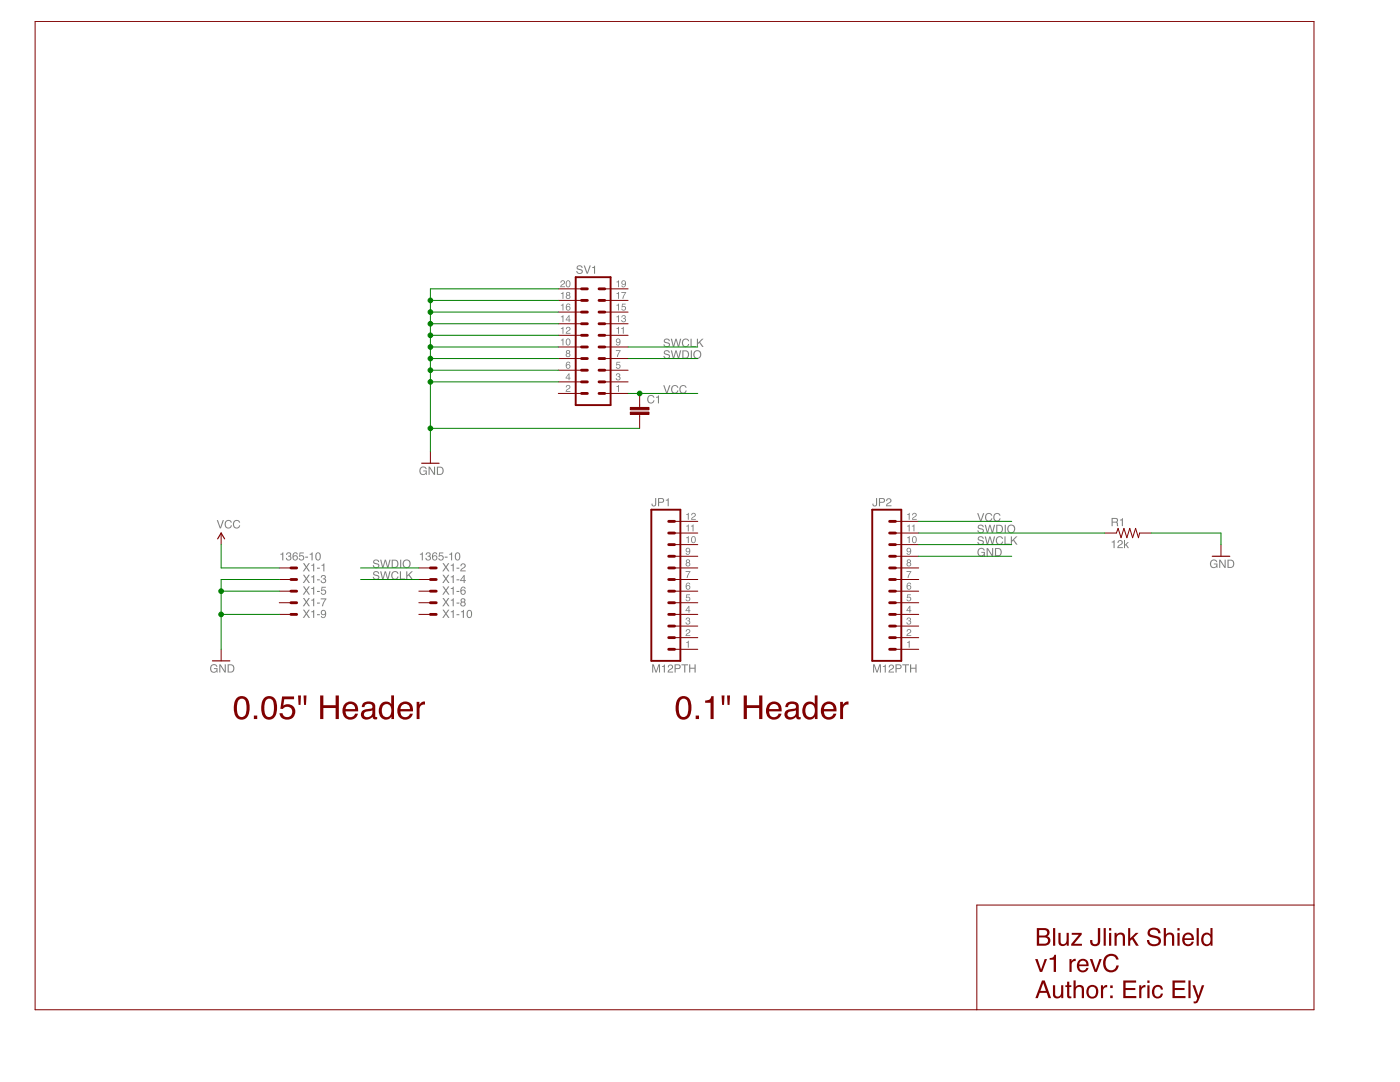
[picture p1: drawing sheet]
<?xml version="1.0" encoding="utf-8"?>
<!DOCTYPE eagle SYSTEM "eagle.dtd">
<!--
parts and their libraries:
SparkFun-Connectors: Licensing: Creative Commons ShareAlike 4.0 International - https://creativecommons.org/licenses/by-sa/4.0
-->
<eagle version="7.3.0">
<drawing>
<settings>
<setting alwaysvectorfont="no"/>
<setting verticaltext="up"/>
</settings>
<grid distance="0.1" unitdist="inch" unit="inch" style="lines" multiple="1" display="no" altdistance="0.01" altunitdist="inch" altunit="inch"/>
<schematic xreflabel="%F%N/%S.%C%R" xrefpart="/%S.%C%R">
<libraries>
<library name="SparkFun-Connectors">
<symbols>
<symbol name="M12">
<wire x1="6.35" y1="-17.78" x2="0" y2="-17.78" width="0.4064" layer="94"/>
<wire x1="3.81" y1="-10.16" x2="5.08" y2="-10.16" width="0.6096" layer="94"/>
<wire x1="3.81" y1="-12.7" x2="5.08" y2="-12.7" width="0.6096" layer="94"/>
<wire x1="3.81" y1="-15.24" x2="5.08" y2="-15.24" width="0.6096" layer="94"/>
<wire x1="0" y1="15.24" x2="0" y2="-17.78" width="0.4064" layer="94"/>
<wire x1="6.35" y1="-17.78" x2="6.35" y2="15.24" width="0.4064" layer="94"/>
<wire x1="0" y1="15.24" x2="6.35" y2="15.24" width="0.4064" layer="94"/>
<wire x1="3.81" y1="-5.08" x2="5.08" y2="-5.08" width="0.6096" layer="94"/>
<wire x1="3.81" y1="-7.62" x2="5.08" y2="-7.62" width="0.6096" layer="94"/>
<wire x1="3.81" y1="-2.54" x2="5.08" y2="-2.54" width="0.6096" layer="94"/>
<wire x1="3.81" y1="0" x2="5.08" y2="0" width="0.6096" layer="94"/>
<wire x1="3.81" y1="2.54" x2="5.08" y2="2.54" width="0.6096" layer="94"/>
<wire x1="3.81" y1="5.08" x2="5.08" y2="5.08" width="0.6096" layer="94"/>
<wire x1="3.81" y1="7.62" x2="5.08" y2="7.62" width="0.6096" layer="94"/>
<wire x1="3.81" y1="10.16" x2="5.08" y2="10.16" width="0.6096" layer="94"/>
<wire x1="3.81" y1="12.7" x2="5.08" y2="12.7" width="0.6096" layer="94"/>
<text x="0" y="-20.32" size="1.778" layer="96">&gt;VALUE</text>
<text x="0" y="16.002" size="1.778" layer="95">&gt;NAME</text>
<pin name="1" x="10.16" y="-15.24" visible="pad" length="middle" direction="pas" swaplevel="1" rot="R180"/>
<pin name="2" x="10.16" y="-12.7" visible="pad" length="middle" direction="pas" swaplevel="1" rot="R180"/>
<pin name="3" x="10.16" y="-10.16" visible="pad" length="middle" direction="pas" swaplevel="1" rot="R180"/>
<pin name="4" x="10.16" y="-7.62" visible="pad" length="middle" direction="pas" swaplevel="1" rot="R180"/>
<pin name="5" x="10.16" y="-5.08" visible="pad" length="middle" direction="pas" swaplevel="1" rot="R180"/>
<pin name="6" x="10.16" y="-2.54" visible="pad" length="middle" direction="pas" swaplevel="1" rot="R180"/>
<pin name="7" x="10.16" y="0" visible="pad" length="middle" direction="pas" swaplevel="1" rot="R180"/>
<pin name="8" x="10.16" y="2.54" visible="pad" length="middle" direction="pas" swaplevel="1" rot="R180"/>
<pin name="9" x="10.16" y="5.08" visible="pad" length="middle" direction="pas" swaplevel="1" rot="R180"/>
<pin name="10" x="10.16" y="7.62" visible="pad" length="middle" direction="pas" swaplevel="1" rot="R180"/>
<pin name="11" x="10.16" y="10.16" visible="pad" length="middle" direction="pas" swaplevel="1" rot="R180"/>
<pin name="12" x="10.16" y="12.7" visible="pad" length="middle" direction="pas" swaplevel="1" rot="R180"/>
</symbol>
</symbols>
<devicesets>
<deviceset name="M12" prefix="JP">
<gates>
<gate name="G$1" symbol="M12" x="0" y="0"/>
</gates>
<devices>
<device name="PTH" package="1X12">
<connects>
<connect gate="G$1" pin="1" pad="1"/>
<connect gate="G$1" pin="10" pad="10"/>
<connect gate="G$1" pin="11" pad="11"/>
<connect gate="G$1" pin="12" pad="12"/>
<connect gate="G$1" pin="2" pad="2"/>
<connect gate="G$1" pin="3" pad="3"/>
<connect gate="G$1" pin="4" pad="4"/>
<connect gate="G$1" pin="5" pad="5"/>
<connect gate="G$1" pin="6" pad="6"/>
<connect gate="G$1" pin="7" pad="7"/>
<connect gate="G$1" pin="8" pad="8"/>
<connect gate="G$1" pin="9" pad="9"/>
</connects>
<technologies>
<technology name=""/>
</technologies>
</device>
<device name="LOCK" package="1X12_LOCK">
<connects>
<connect gate="G$1" pin="1" pad="1"/>
<connect gate="G$1" pin="10" pad="10"/>
<connect gate="G$1" pin="11" pad="11"/>
<connect gate="G$1" pin="12" pad="12"/>
<connect gate="G$1" pin="2" pad="2"/>
<connect gate="G$1" pin="3" pad="3"/>
<connect gate="G$1" pin="4" pad="4"/>
<connect gate="G$1" pin="5" pad="5"/>
<connect gate="G$1" pin="6" pad="6"/>
<connect gate="G$1" pin="7" pad="7"/>
<connect gate="G$1" pin="8" pad="8"/>
<connect gate="G$1" pin="9" pad="9"/>
</connects>
<technologies>
<technology name=""/>
</technologies>
</device>
<device name="LOCK_LONGPADS" package="1X12_LOCK_LONGPADS">
<connects>
<connect gate="G$1" pin="1" pad="1"/>
<connect gate="G$1" pin="10" pad="10"/>
<connect gate="G$1" pin="11" pad="11"/>
<connect gate="G$1" pin="12" pad="12"/>
<connect gate="G$1" pin="2" pad="2"/>
<connect gate="G$1" pin="3" pad="3"/>
<connect gate="G$1" pin="4" pad="4"/>
<connect gate="G$1" pin="5" pad="5"/>
<connect gate="G$1" pin="6" pad="6"/>
<connect gate="G$1" pin="7" pad="7"/>
<connect gate="G$1" pin="8" pad="8"/>
<connect gate="G$1" pin="9" pad="9"/>
</connects>
<technologies>
<technology name=""/>
</technologies>
</device>
<device name="MACHINE-PIN_LOCK" package="1X12_MACHINE-PIN-HEADER_LOCK.004">
<connects>
<connect gate="G$1" pin="1" pad="1"/>
<connect gate="G$1" pin="10" pad="10"/>
<connect gate="G$1" pin="11" pad="11"/>
<connect gate="G$1" pin="12" pad="12"/>
<connect gate="G$1" pin="2" pad="2"/>
<connect gate="G$1" pin="3" pad="3"/>
<connect gate="G$1" pin="4" pad="4"/>
<connect gate="G$1" pin="5" pad="5"/>
<connect gate="G$1" pin="6" pad="6"/>
<connect gate="G$1" pin="7" pad="7"/>
<connect gate="G$1" pin="8" pad="8"/>
<connect gate="G$1" pin="9" pad="9"/>
</connects>
<technologies>
<technology name=""/>
</technologies>
</device>
<device name="LONGPADS" package="1X12_LONGPADS">
<connects>
<connect gate="G$1" pin="1" pad="1"/>
<connect gate="G$1" pin="10" pad="10"/>
<connect gate="G$1" pin="11" pad="11"/>
<connect gate="G$1" pin="12" pad="12"/>
<connect gate="G$1" pin="2" pad="2"/>
<connect gate="G$1" pin="3" pad="3"/>
<connect gate="G$1" pin="4" pad="4"/>
<connect gate="G$1" pin="5" pad="5"/>
<connect gate="G$1" pin="6" pad="6"/>
<connect gate="G$1" pin="7" pad="7"/>
<connect gate="G$1" pin="8" pad="8"/>
<connect gate="G$1" pin="9" pad="9"/>
</connects>
<technologies>
<technology name=""/>
</technologies>
</device>
<device name="POGOPIN_HOLES_ONLY" package="1X12_HOLES_ONLY">
<connects>
<connect gate="G$1" pin="1" pad="1"/>
<connect gate="G$1" pin="10" pad="10"/>
<connect gate="G$1" pin="11" pad="11"/>
<connect gate="G$1" pin="12" pad="12"/>
<connect gate="G$1" pin="2" pad="2"/>
<connect gate="G$1" pin="3" pad="3"/>
<connect gate="G$1" pin="4" pad="4"/>
<connect gate="G$1" pin="5" pad="5"/>
<connect gate="G$1" pin="6" pad="6"/>
<connect gate="G$1" pin="7" pad="7"/>
<connect gate="G$1" pin="8" pad="8"/>
<connect gate="G$1" pin="9" pad="9"/>
</connects>
<technologies>
<technology name=""/>
</technologies>
</device>
<device name="1X12_NO_SILK_KIT" package="1X12_NO_SILK_KIT">
<connects>
<connect gate="G$1" pin="1" pad="1"/>
<connect gate="G$1" pin="10" pad="10"/>
<connect gate="G$1" pin="11" pad="11"/>
<connect gate="G$1" pin="12" pad="12"/>
<connect gate="G$1" pin="2" pad="2"/>
<connect gate="G$1" pin="3" pad="3"/>
<connect gate="G$1" pin="4" pad="4"/>
<connect gate="G$1" pin="5" pad="5"/>
<connect gate="G$1" pin="6" pad="6"/>
<connect gate="G$1" pin="7" pad="7"/>
<connect gate="G$1" pin="8" pad="8"/>
<connect gate="G$1" pin="9" pad="9"/>
</connects>
<technologies>
<technology name=""/>
</technologies>
</device>
</devices>
</deviceset>
</devicesets>
</library>
<library name="con-leotronics">
<symbols>
<symbol name="MVAL">
<wire x1="0" y1="0" x2="1.27" y2="0" width="0.6096" layer="94"/>
<text x="2.54" y="-0.762" size="1.778" layer="95">&gt;NAME</text>
<text x="-2.54" y="1.651" size="1.778" layer="96">&gt;VALUE</text>
<pin name="S" x="-2.54" y="0" visible="off" length="short" direction="pas"/>
</symbol>
<symbol name="M">
<wire x1="0" y1="0" x2="1.27" y2="0" width="0.6096" layer="94"/>
<text x="2.54" y="-0.762" size="1.778" layer="95">&gt;NAME</text>
<pin name="S" x="-2.54" y="0" visible="off" length="short" direction="pas"/>
</symbol>
</symbols>
<devicesets>
<deviceset name="1365-10" prefix="X">
<gates>
<gate name="-1" symbol="MVAL" x="0" y="0" addlevel="always" swaplevel="1"/>
<gate name="-2" symbol="MVAL" x="30.48" y="0" addlevel="always" swaplevel="1"/>
<gate name="-3" symbol="M" x="0" y="-2.54" addlevel="always" swaplevel="1"/>
<gate name="-4" symbol="M" x="30.48" y="-2.54" addlevel="always" swaplevel="1"/>
<gate name="-5" symbol="M" x="0" y="-5.08" addlevel="always" swaplevel="1"/>
<gate name="-6" symbol="M" x="30.48" y="-5.08" addlevel="always" swaplevel="1"/>
<gate name="-7" symbol="M" x="0" y="-7.62" addlevel="always" swaplevel="1"/>
<gate name="-8" symbol="M" x="30.48" y="-7.62" addlevel="always" swaplevel="1"/>
<gate name="-9" symbol="M" x="0" y="-10.16" addlevel="always" swaplevel="1"/>
<gate name="-10" symbol="M" x="30.48" y="-10.16" addlevel="always" swaplevel="1"/>
</gates>
<devices>
<device name="" package="1365-10">
<connects>
<connect gate="-1" pin="S" pad="1"/>
<connect gate="-10" pin="S" pad="10"/>
<connect gate="-2" pin="S" pad="2"/>
<connect gate="-3" pin="S" pad="3"/>
<connect gate="-4" pin="S" pad="4"/>
<connect gate="-5" pin="S" pad="5"/>
<connect gate="-6" pin="S" pad="6"/>
<connect gate="-7" pin="S" pad="7"/>
<connect gate="-8" pin="S" pad="8"/>
<connect gate="-9" pin="S" pad="9"/>
</connects>
<technologies>
<technology name="">
<attribute name="MF" value="" constant="no"/>
<attribute name="MPN" value="" constant="no"/>
<attribute name="OC_FARNELL" value="unknown" constant="no"/>
<attribute name="OC_NEWARK" value="unknown" constant="no"/>
</technology>
</technologies>
</device>
</devices>
</deviceset>
</devicesets>
</library>
<library name="SparkFun-Aesthetics">
<symbols>
<symbol name="DGND">
<wire x1="-1.905" y1="0" x2="1.905" y2="0" width="0.254" layer="94"/>
<text x="-2.54" y="-2.54" size="1.778" layer="96">&gt;VALUE</text>
<pin name="GND" x="0" y="2.54" visible="off" length="short" direction="sup" rot="R270"/>
</symbol>
<symbol name="VCC">
<wire x1="0.762" y1="1.27" x2="0" y2="2.54" width="0.254" layer="94"/>
<wire x1="0" y1="2.54" x2="-0.762" y2="1.27" width="0.254" layer="94"/>
<text x="-1.016" y="3.556" size="1.778" layer="96">&gt;VALUE</text>
<pin name="VCC" x="0" y="0" visible="off" length="short" direction="sup" rot="R90"/>
</symbol>
</symbols>
<devicesets>
<deviceset name="GND" prefix="GND">
<gates>
<gate name="1" symbol="DGND" x="0" y="0"/>
</gates>
<devices>
<device name="">
<technologies>
<technology name=""/>
</technologies>
</device>
</devices>
</deviceset>
<deviceset name="VCC" prefix="SUPPLY">
<gates>
<gate name="G$1" symbol="VCC" x="0" y="0"/>
</gates>
<devices>
<device name="">
<technologies>
<technology name=""/>
</technologies>
</device>
</devices>
</deviceset>
</devicesets>
</library>
<library name="SparkFun-Resistors">
<symbols>
<symbol name="RESISTOR">
<wire x1="-2.54" y1="0" x2="-2.159" y2="1.016" width="0.1524" layer="94"/>
<wire x1="-2.159" y1="1.016" x2="-1.524" y2="-1.016" width="0.1524" layer="94"/>
<wire x1="-1.524" y1="-1.016" x2="-0.889" y2="1.016" width="0.1524" layer="94"/>
<wire x1="-0.889" y1="1.016" x2="-0.254" y2="-1.016" width="0.1524" layer="94"/>
<wire x1="-0.254" y1="-1.016" x2="0.381" y2="1.016" width="0.1524" layer="94"/>
<wire x1="0.381" y1="1.016" x2="1.016" y2="-1.016" width="0.1524" layer="94"/>
<wire x1="1.016" y1="-1.016" x2="1.651" y2="1.016" width="0.1524" layer="94"/>
<wire x1="1.651" y1="1.016" x2="2.286" y2="-1.016" width="0.1524" layer="94"/>
<wire x1="2.286" y1="-1.016" x2="2.54" y2="0" width="0.1524" layer="94"/>
<text x="-3.81" y="1.4986" size="1.778" layer="95">&gt;NAME</text>
<text x="-3.81" y="-3.302" size="1.778" layer="96">&gt;VALUE</text>
<pin name="2" x="5.08" y="0" visible="off" length="short" direction="pas" swaplevel="1" rot="R180"/>
<pin name="1" x="-5.08" y="0" visible="off" length="short" direction="pas" swaplevel="1"/>
</symbol>
</symbols>
<devicesets>
<deviceset name="RESISTOR" prefix="R" uservalue="yes">
<gates>
<gate name="G$1" symbol="RESISTOR" x="0" y="0"/>
</gates>
<devices>
<device name="1206" package="1206">
<connects>
<connect gate="G$1" pin="1" pad="1"/>
<connect gate="G$1" pin="2" pad="2"/>
</connects>
<technologies>
<technology name=""/>
</technologies>
</device>
<device name="AXIAL-0.3" package="AXIAL-0.3">
<connects>
<connect gate="G$1" pin="1" pad="P$1"/>
<connect gate="G$1" pin="2" pad="P$2"/>
</connects>
<technologies>
<technology name=""/>
</technologies>
</device>
<device name="2010" package="R2010">
<connects>
<connect gate="G$1" pin="1" pad="1"/>
<connect gate="G$1" pin="2" pad="2"/>
</connects>
<technologies>
<technology name=""/>
</technologies>
</device>
<device name="0805-RES" package="0805">
<connects>
<connect gate="G$1" pin="1" pad="1"/>
<connect gate="G$1" pin="2" pad="2"/>
</connects>
<technologies>
<technology name=""/>
</technologies>
</device>
<device name="0603-RES" package="0603-RES">
<connects>
<connect gate="G$1" pin="1" pad="1"/>
<connect gate="G$1" pin="2" pad="2"/>
</connects>
<technologies>
<technology name=""/>
</technologies>
</device>
<device name="0603" package="0603-RES">
<connects>
<connect gate="G$1" pin="1" pad="1"/>
<connect gate="G$1" pin="2" pad="2"/>
</connects>
<technologies>
<technology name=""/>
</technologies>
</device>
<device name="PTH-1/6W" package="1/6W-RES">
<connects>
<connect gate="G$1" pin="1" pad="1"/>
<connect gate="G$1" pin="2" pad="2"/>
</connects>
<technologies>
<technology name=""/>
</technologies>
</device>
<device name="2512" package="R2512">
<connects>
<connect gate="G$1" pin="1" pad="1"/>
<connect gate="G$1" pin="2" pad="2"/>
</connects>
<technologies>
<technology name=""/>
</technologies>
</device>
<device name="PTH-1/4W" package="AXIAL-0.4">
<connects>
<connect gate="G$1" pin="1" pad="P$1"/>
<connect gate="G$1" pin="2" pad="P$2"/>
</connects>
<technologies>
<technology name=""/>
</technologies>
</device>
<device name="PTH-1/2W" package="AXIAL-0.5">
<connects>
<connect gate="G$1" pin="1" pad="P$1"/>
<connect gate="G$1" pin="2" pad="P$2"/>
</connects>
<technologies>
<technology name=""/>
</technologies>
</device>
<device name="PTH-1W" package="AXIAL-0.6">
<connects>
<connect gate="G$1" pin="1" pad="P$1"/>
<connect gate="G$1" pin="2" pad="P$2"/>
</connects>
<technologies>
<technology name=""/>
</technologies>
</device>
<device name="PTH-2W" package="AXIAL-0.8">
<connects>
<connect gate="G$1" pin="1" pad="P$1"/>
<connect gate="G$1" pin="2" pad="P$2"/>
</connects>
<technologies>
<technology name=""/>
</technologies>
</device>
<device name="KIT" package="AXIAL-0.3-KIT">
<connects>
<connect gate="G$1" pin="1" pad="P$1"/>
<connect gate="G$1" pin="2" pad="P$2"/>
</connects>
<technologies>
<technology name=""/>
</technologies>
</device>
<device name="EZ" package="AXIAL-0.3EZ">
<connects>
<connect gate="G$1" pin="1" pad="P$1"/>
<connect gate="G$1" pin="2" pad="P$2"/>
</connects>
<technologies>
<technology name=""/>
</technologies>
</device>
<device name="PTH-1/4W-VERT-KIT" package="AXIAL-0.1EZ">
<connects>
<connect gate="G$1" pin="1" pad="P$1"/>
<connect gate="G$1" pin="2" pad="P$2"/>
</connects>
<technologies>
<technology name=""/>
</technologies>
</device>
<device name="PTH-1/4W-VERT" package="AXIAL-0.1">
<connects>
<connect gate="G$1" pin="1" pad="P$1"/>
<connect gate="G$1" pin="2" pad="P$2"/>
</connects>
<technologies>
<technology name=""/>
</technologies>
</device>
</devices>
</deviceset>
</devicesets>
</library>
<library name="Spark2">
<symbols>
<symbol name="20P">
<wire x1="3.81" y1="-15.24" x2="-3.81" y2="-15.24" width="0.4064" layer="94"/>
<wire x1="-3.81" y1="12.7" x2="-3.81" y2="-15.24" width="0.4064" layer="94"/>
<wire x1="-3.81" y1="12.7" x2="3.81" y2="12.7" width="0.4064" layer="94"/>
<wire x1="3.81" y1="-15.24" x2="3.81" y2="12.7" width="0.4064" layer="94"/>
<wire x1="1.27" y1="-2.54" x2="2.54" y2="-2.54" width="0.6096" layer="94"/>
<wire x1="1.27" y1="-5.08" x2="2.54" y2="-5.08" width="0.6096" layer="94"/>
<wire x1="1.27" y1="-7.62" x2="2.54" y2="-7.62" width="0.6096" layer="94"/>
<wire x1="1.27" y1="-10.16" x2="2.54" y2="-10.16" width="0.6096" layer="94"/>
<wire x1="1.27" y1="-12.7" x2="2.54" y2="-12.7" width="0.6096" layer="94"/>
<wire x1="-2.54" y1="-2.54" x2="-1.27" y2="-2.54" width="0.6096" layer="94"/>
<wire x1="-2.54" y1="-5.08" x2="-1.27" y2="-5.08" width="0.6096" layer="94"/>
<wire x1="-2.54" y1="-7.62" x2="-1.27" y2="-7.62" width="0.6096" layer="94"/>
<wire x1="-2.54" y1="-10.16" x2="-1.27" y2="-10.16" width="0.6096" layer="94"/>
<wire x1="-2.54" y1="-12.7" x2="-1.27" y2="-12.7" width="0.6096" layer="94"/>
<wire x1="1.27" y1="0" x2="2.54" y2="0" width="0.6096" layer="94"/>
<wire x1="1.27" y1="2.54" x2="2.54" y2="2.54" width="0.6096" layer="94"/>
<wire x1="1.27" y1="5.08" x2="2.54" y2="5.08" width="0.6096" layer="94"/>
<wire x1="1.27" y1="7.62" x2="2.54" y2="7.62" width="0.6096" layer="94"/>
<wire x1="1.27" y1="10.16" x2="2.54" y2="10.16" width="0.6096" layer="94"/>
<wire x1="-2.54" y1="0" x2="-1.27" y2="0" width="0.6096" layer="94"/>
<wire x1="-2.54" y1="2.54" x2="-1.27" y2="2.54" width="0.6096" layer="94"/>
<wire x1="-2.54" y1="5.08" x2="-1.27" y2="5.08" width="0.6096" layer="94"/>
<wire x1="-2.54" y1="7.62" x2="-1.27" y2="7.62" width="0.6096" layer="94"/>
<wire x1="-2.54" y1="10.16" x2="-1.27" y2="10.16" width="0.6096" layer="94"/>
<text x="-3.81" y="-17.78" size="1.778" layer="96">&gt;VALUE</text>
<text x="-3.81" y="13.462" size="1.778" layer="95">&gt;NAME</text>
<pin name="1" x="7.62" y="-12.7" visible="pad" length="middle" direction="pas" swaplevel="1" rot="R180"/>
<pin name="3" x="7.62" y="-10.16" visible="pad" length="middle" direction="pas" swaplevel="1" rot="R180"/>
<pin name="5" x="7.62" y="-7.62" visible="pad" length="middle" direction="pas" swaplevel="1" rot="R180"/>
<pin name="7" x="7.62" y="-5.08" visible="pad" length="middle" direction="pas" swaplevel="1" rot="R180"/>
<pin name="9" x="7.62" y="-2.54" visible="pad" length="middle" direction="pas" swaplevel="1" rot="R180"/>
<pin name="11" x="7.62" y="0" visible="pad" length="middle" direction="pas" swaplevel="1" rot="R180"/>
<pin name="13" x="7.62" y="2.54" visible="pad" length="middle" direction="pas" swaplevel="1" rot="R180"/>
<pin name="15" x="7.62" y="5.08" visible="pad" length="middle" direction="pas" swaplevel="1" rot="R180"/>
<pin name="17" x="7.62" y="7.62" visible="pad" length="middle" direction="pas" swaplevel="1" rot="R180"/>
<pin name="19" x="7.62" y="10.16" visible="pad" length="middle" direction="pas" swaplevel="1" rot="R180"/>
<pin name="2" x="-7.62" y="-12.7" visible="pad" length="middle" direction="pas" swaplevel="1"/>
<pin name="4" x="-7.62" y="-10.16" visible="pad" length="middle" direction="pas" swaplevel="1"/>
<pin name="6" x="-7.62" y="-7.62" visible="pad" length="middle" direction="pas" swaplevel="1"/>
<pin name="8" x="-7.62" y="-5.08" visible="pad" length="middle" direction="pas" swaplevel="1"/>
<pin name="10" x="-7.62" y="-2.54" visible="pad" length="middle" direction="pas" swaplevel="1"/>
<pin name="12" x="-7.62" y="0" visible="pad" length="middle" direction="pas" swaplevel="1"/>
<pin name="14" x="-7.62" y="2.54" visible="pad" length="middle" direction="pas" swaplevel="1"/>
<pin name="16" x="-7.62" y="5.08" visible="pad" length="middle" direction="pas" swaplevel="1"/>
<pin name="18" x="-7.62" y="7.62" visible="pad" length="middle" direction="pas" swaplevel="1"/>
<pin name="20" x="-7.62" y="10.16" visible="pad" length="middle" direction="pas" swaplevel="1"/>
</symbol>
</symbols>
<devicesets>
<deviceset name="ML20" prefix="SV" uservalue="yes">
<gates>
<gate name="1" symbol="20P" x="0" y="0"/>
</gates>
<devices>
<device name="" package="ML20">
<connects>
<connect gate="1" pin="1" pad="1"/>
<connect gate="1" pin="10" pad="10"/>
<connect gate="1" pin="11" pad="11"/>
<connect gate="1" pin="12" pad="12"/>
<connect gate="1" pin="13" pad="13"/>
<connect gate="1" pin="14" pad="14"/>
<connect gate="1" pin="15" pad="15"/>
<connect gate="1" pin="16" pad="16"/>
<connect gate="1" pin="17" pad="17"/>
<connect gate="1" pin="18" pad="18"/>
<connect gate="1" pin="19" pad="19"/>
<connect gate="1" pin="2" pad="2"/>
<connect gate="1" pin="20" pad="20"/>
<connect gate="1" pin="3" pad="3"/>
<connect gate="1" pin="4" pad="4"/>
<connect gate="1" pin="5" pad="5"/>
<connect gate="1" pin="6" pad="6"/>
<connect gate="1" pin="7" pad="7"/>
<connect gate="1" pin="8" pad="8"/>
<connect gate="1" pin="9" pad="9"/>
</connects>
<technologies>
<technology name="">
<attribute name="MF" value="" constant="no"/>
<attribute name="MPN" value="" constant="no"/>
<attribute name="OC_FARNELL" value="unknown" constant="no"/>
<attribute name="OC_NEWARK" value="unknown" constant="no"/>
</technology>
</technologies>
</device>
<device name="L" package="ML20L">
<connects>
<connect gate="1" pin="1" pad="1"/>
<connect gate="1" pin="10" pad="10"/>
<connect gate="1" pin="11" pad="11"/>
<connect gate="1" pin="12" pad="12"/>
<connect gate="1" pin="13" pad="13"/>
<connect gate="1" pin="14" pad="14"/>
<connect gate="1" pin="15" pad="15"/>
<connect gate="1" pin="16" pad="16"/>
<connect gate="1" pin="17" pad="17"/>
<connect gate="1" pin="18" pad="18"/>
<connect gate="1" pin="19" pad="19"/>
<connect gate="1" pin="2" pad="2"/>
<connect gate="1" pin="20" pad="20"/>
<connect gate="1" pin="3" pad="3"/>
<connect gate="1" pin="4" pad="4"/>
<connect gate="1" pin="5" pad="5"/>
<connect gate="1" pin="6" pad="6"/>
<connect gate="1" pin="7" pad="7"/>
<connect gate="1" pin="8" pad="8"/>
<connect gate="1" pin="9" pad="9"/>
</connects>
<technologies>
<technology name="">
<attribute name="MF" value="" constant="no"/>
<attribute name="MPN" value="" constant="no"/>
<attribute name="OC_FARNELL" value="unknown" constant="no"/>
<attribute name="OC_NEWARK" value="unknown" constant="no"/>
</technology>
</technologies>
</device>
<device name="3M" package="3M_20">
<connects>
<connect gate="1" pin="1" pad="1"/>
<connect gate="1" pin="10" pad="10"/>
<connect gate="1" pin="11" pad="11"/>
<connect gate="1" pin="12" pad="12"/>
<connect gate="1" pin="13" pad="13"/>
<connect gate="1" pin="14" pad="14"/>
<connect gate="1" pin="15" pad="15"/>
<connect gate="1" pin="16" pad="16"/>
<connect gate="1" pin="17" pad="17"/>
<connect gate="1" pin="18" pad="18"/>
<connect gate="1" pin="19" pad="19"/>
<connect gate="1" pin="2" pad="2"/>
<connect gate="1" pin="20" pad="20"/>
<connect gate="1" pin="3" pad="3"/>
<connect gate="1" pin="4" pad="4"/>
<connect gate="1" pin="5" pad="5"/>
<connect gate="1" pin="6" pad="6"/>
<connect gate="1" pin="7" pad="7"/>
<connect gate="1" pin="8" pad="8"/>
<connect gate="1" pin="9" pad="9"/>
</connects>
<technologies>
<technology name="">
<attribute name="MF" value="" constant="no"/>
<attribute name="MPN" value="" constant="no"/>
<attribute name="OC_FARNELL" value="unknown" constant="no"/>
<attribute name="OC_NEWARK" value="unknown" constant="no"/>
</technology>
</technologies>
</device>
<device name="3ML" package="3M_20L">
<connects>
<connect gate="1" pin="1" pad="1"/>
<connect gate="1" pin="10" pad="10"/>
<connect gate="1" pin="11" pad="11"/>
<connect gate="1" pin="12" pad="12"/>
<connect gate="1" pin="13" pad="13"/>
<connect gate="1" pin="14" pad="14"/>
<connect gate="1" pin="15" pad="15"/>
<connect gate="1" pin="16" pad="16"/>
<connect gate="1" pin="17" pad="17"/>
<connect gate="1" pin="18" pad="18"/>
<connect gate="1" pin="19" pad="19"/>
<connect gate="1" pin="2" pad="2"/>
<connect gate="1" pin="20" pad="20"/>
<connect gate="1" pin="3" pad="3"/>
<connect gate="1" pin="4" pad="4"/>
<connect gate="1" pin="5" pad="5"/>
<connect gate="1" pin="6" pad="6"/>
<connect gate="1" pin="7" pad="7"/>
<connect gate="1" pin="8" pad="8"/>
<connect gate="1" pin="9" pad="9"/>
</connects>
<technologies>
<technology name="">
<attribute name="MF" value="" constant="no"/>
<attribute name="MPN" value="" constant="no"/>
<attribute name="OC_FARNELL" value="unknown" constant="no"/>
<attribute name="OC_NEWARK" value="unknown" constant="no"/>
</technology>
</technologies>
</device>
</devices>
</deviceset>
</devicesets>
</library>
<library name="SparkFun-Capacitors">
<symbols>
<symbol name="CAP">
<wire x1="0" y1="2.54" x2="0" y2="2.032" width="0.1524" layer="94"/>
<wire x1="0" y1="0" x2="0" y2="0.508" width="0.1524" layer="94"/>
<text x="1.524" y="2.921" size="1.778" layer="95">&gt;NAME</text>
<text x="1.524" y="-2.159" size="1.778" layer="96">&gt;VALUE</text>
<rectangle x1="-2.032" y1="0.508" x2="2.032" y2="1.016" layer="94"/>
<rectangle x1="-2.032" y1="1.524" x2="2.032" y2="2.032" layer="94"/>
<pin name="1" x="0" y="5.08" visible="off" length="short" direction="pas" swaplevel="1" rot="R270"/>
<pin name="2" x="0" y="-2.54" visible="off" length="short" direction="pas" swaplevel="1" rot="R90"/>
</symbol>
</symbols>
<devicesets>
<deviceset name="CAP" prefix="C" uservalue="yes">
<gates>
<gate name="G$1" symbol="CAP" x="0" y="0"/>
</gates>
<devices>
<device name="PTH" package="CAP-PTH-SMALL">
<connects>
<connect gate="G$1" pin="1" pad="1"/>
<connect gate="G$1" pin="2" pad="2"/>
</connects>
<technologies>
<technology name=""/>
</technologies>
</device>
<device name="PTH2" package="CAP-PTH-SMALL2">
<connects>
<connect gate="G$1" pin="1" pad="1"/>
<connect gate="G$1" pin="2" pad="2"/>
</connects>
<technologies>
<technology name=""/>
</technologies>
</device>
<device name="0805" package="0805">
<connects>
<connect gate="G$1" pin="1" pad="1"/>
<connect gate="G$1" pin="2" pad="2"/>
</connects>
<technologies>
<technology name=""/>
</technologies>
</device>
<device name="PTH3" package="CAP-PTH-LARGE">
<connects>
<connect gate="G$1" pin="1" pad="1"/>
<connect gate="G$1" pin="2" pad="2"/>
</connects>
<technologies>
<technology name=""/>
</technologies>
</device>
<device name="SMD" package="GRM43D">
<connects>
<connect gate="G$1" pin="1" pad="A"/>
<connect gate="G$1" pin="2" pad="C"/>
</connects>
<technologies>
<technology name=""/>
</technologies>
</device>
<device name="0603-CAP" package="0603-CAP">
<connects>
<connect gate="G$1" pin="1" pad="1"/>
<connect gate="G$1" pin="2" pad="2"/>
</connects>
<technologies>
<technology name=""/>
</technologies>
</device>
<device name="0402-CAP" package="0402-CAP">
<connects>
<connect gate="G$1" pin="1" pad="1"/>
<connect gate="G$1" pin="2" pad="2"/>
</connects>
<technologies>
<technology name=""/>
</technologies>
</device>
<device name="PTH1" package="CAP-PTH-5MM">
<connects>
<connect gate="G$1" pin="1" pad="1"/>
<connect gate="G$1" pin="2" pad="2"/>
</connects>
<technologies>
<technology name=""/>
</technologies>
</device>
<device name="_" package="AXIAL-5MM">
<connects>
<connect gate="G$1" pin="1" pad="P$1"/>
<connect gate="G$1" pin="2" pad="P$2"/>
</connects>
<technologies>
<technology name=""/>
</technologies>
</device>
<device name="1210" package="1210">
<connects>
<connect gate="G$1" pin="1" pad="1"/>
<connect gate="G$1" pin="2" pad="2"/>
</connects>
<technologies>
<technology name=""/>
</technologies>
</device>
<device name="1206" package="1206">
<connects>
<connect gate="G$1" pin="1" pad="1"/>
<connect gate="G$1" pin="2" pad="2"/>
</connects>
<technologies>
<technology name=""/>
</technologies>
</device>
<device name="ASMD" package="CTZ3">
<connects>
<connect gate="G$1" pin="1" pad="+"/>
<connect gate="G$1" pin="2" pad="-"/>
</connects>
<technologies>
<technology name=""/>
</technologies>
</device>
<device name="KIT" package="CAP-PTH-SMALL-KIT">
<connects>
<connect gate="G$1" pin="1" pad="1"/>
<connect gate="G$1" pin="2" pad="2"/>
</connects>
<technologies>
<technology name=""/>
</technologies>
</device>
<device name="EZ" package="CAP-PTH-SMALLEZ">
<connects>
<connect gate="G$1" pin="1" pad="1"/>
<connect gate="G$1" pin="2" pad="2"/>
</connects>
<technologies>
<technology name=""/>
</technologies>
</device>
</devices>
</deviceset>
</devicesets>
</library>
</libraries>
<attributes>
</attributes>
<variantdefs>
</variantdefs>
<classes>
<class number="0" name="default" width="0" drill="0">
</class>
</classes>
<parts>
<part name="JP1" library="SparkFun-Connectors" deviceset="M12" device="PTH"/>
<part name="JP2" library="SparkFun-Connectors" deviceset="M12" device="PTH"/>
<part name="X1" library="con-leotronics" deviceset="1365-10" device=""/>
<part name="GND1" library="SparkFun-Aesthetics" deviceset="GND" device=""/>
<part name="SUPPLY1" library="SparkFun-Aesthetics" deviceset="VCC" device=""/>
<part name="R1" library="SparkFun-Resistors" deviceset="RESISTOR" device="0603" value="12k"/>
<part name="GND2" library="SparkFun-Aesthetics" deviceset="GND" device=""/>
<part name="SV1" library="Spark2" deviceset="ML20" device=""/>
<part name="GND3" library="SparkFun-Aesthetics" deviceset="GND" device=""/>
<part name="C1" library="SparkFun-Capacitors" deviceset="CAP" device="0603-CAP"/>
</parts>
<sheets>
<sheet>
<plain>
<wire x1="205.74" y1="0" x2="279.4" y2="0" width="0.1524" layer="94"/>
<wire x1="279.4" y1="0" x2="279.4" y2="22.86" width="0.1524" layer="94"/>
<wire x1="279.4" y1="22.86" x2="279.4" y2="215.9" width="0.1524" layer="94"/>
<wire x1="279.4" y1="215.9" x2="0" y2="215.9" width="0.1524" layer="94"/>
<wire x1="0" y1="215.9" x2="0" y2="0" width="0.1524" layer="94"/>
<wire x1="0" y1="0" x2="205.74" y2="0" width="0.1524" layer="94"/>
<wire x1="205.74" y1="0" x2="205.74" y2="22.86" width="0.1524" layer="94"/>
<wire x1="205.74" y1="22.86" x2="279.4" y2="22.86" width="0.1524" layer="94"/>
<text x="218.44" y="2.54" size="3.81" layer="94">Bluz Jlink Shield
v1 revC
Author: Eric Ely</text>
<text x="43.18" y="63.5" size="5.08" layer="94">0.05" Header</text>
<text x="139.7" y="63.5" size="5.08" layer="94">0.1" Header</text>
</plain>
<instances>
<instance part="JP1" gate="G$1" x="134.62" y="93.98"/>
<instance part="JP2" gate="G$1" x="182.88" y="93.98"/>
<instance part="X1" gate="-1" x="55.88" y="96.52"/>
<instance part="X1" gate="-2" x="86.36" y="96.52"/>
<instance part="X1" gate="-3" x="55.88" y="93.98"/>
<instance part="X1" gate="-4" x="86.36" y="93.98"/>
<instance part="X1" gate="-5" x="55.88" y="91.44"/>
<instance part="X1" gate="-6" x="86.36" y="91.44"/>
<instance part="X1" gate="-7" x="55.88" y="88.9"/>
<instance part="X1" gate="-8" x="86.36" y="88.9"/>
<instance part="X1" gate="-9" x="55.88" y="86.36"/>
<instance part="X1" gate="-10" x="86.36" y="86.36"/>
<instance part="GND1" gate="1" x="40.64" y="76.2"/>
<instance part="SUPPLY1" gate="G$1" x="40.64" y="101.6"/>
<instance part="R1" gate="G$1" x="238.76" y="104.14"/>
<instance part="GND2" gate="1" x="259.08" y="99.06"/>
<instance part="SV1" gate="1" x="121.92" y="147.32"/>
<instance part="GND3" gate="1" x="86.36" y="119.38"/>
<instance part="C1" gate="G$1" x="132.08" y="129.54"/>
</instances>
<busses>
</busses>
<nets>
<net name="SWCLK" class="0">
<segment>
<pinref part="X1" gate="-4" pin="S"/>
<wire x1="83.82" y1="93.98" x2="71.12" y2="93.98" width="0.1524" layer="91"/>
<label x="73.66" y="93.98" size="1.778" layer="95"/>
</segment>
<segment>
<pinref part="JP2" gate="G$1" pin="10"/>
<wire x1="193.04" y1="101.6" x2="213.36" y2="101.6" width="0.1524" layer="91"/>
<label x="205.74" y="101.6" size="1.778" layer="95"/>
</segment>
<segment>
<pinref part="SV1" gate="1" pin="9"/>
<wire x1="129.54" y1="144.78" x2="144.78" y2="144.78" width="0.1524" layer="91"/>
<label x="137.16" y="144.78" size="1.778" layer="95"/>
</segment>
</net>
<net name="SWDIO" class="0">
<segment>
<pinref part="JP2" gate="G$1" pin="11"/>
<wire x1="193.04" y1="104.14" x2="233.68" y2="104.14" width="0.1524" layer="91"/>
<label x="205.74" y="104.14" size="1.778" layer="95"/>
<pinref part="R1" gate="G$1" pin="1"/>
</segment>
<segment>
<pinref part="X1" gate="-2" pin="S"/>
<wire x1="83.82" y1="96.52" x2="71.12" y2="96.52" width="0.1524" layer="91"/>
<label x="73.66" y="96.52" size="1.778" layer="95"/>
</segment>
<segment>
<pinref part="SV1" gate="1" pin="7"/>
<wire x1="129.54" y1="142.24" x2="144.78" y2="142.24" width="0.1524" layer="91"/>
<label x="137.16" y="142.24" size="1.778" layer="95"/>
</segment>
</net>
<net name="VCC" class="0">
<segment>
<pinref part="X1" gate="-1" pin="S"/>
<pinref part="SUPPLY1" gate="G$1" pin="VCC"/>
<wire x1="53.34" y1="96.52" x2="40.64" y2="96.52" width="0.1524" layer="91"/>
<wire x1="40.64" y1="96.52" x2="40.64" y2="101.6" width="0.1524" layer="91"/>
</segment>
<segment>
<pinref part="JP2" gate="G$1" pin="12"/>
<wire x1="193.04" y1="106.68" x2="213.36" y2="106.68" width="0.1524" layer="91"/>
<label x="205.74" y="106.68" size="1.778" layer="95"/>
</segment>
<segment>
<pinref part="SV1" gate="1" pin="1"/>
<wire x1="129.54" y1="134.62" x2="132.08" y2="134.62" width="0.1524" layer="91"/>
<label x="137.16" y="134.62" size="1.778" layer="95"/>
<pinref part="C1" gate="G$1" pin="1"/>
<wire x1="132.08" y1="134.62" x2="144.78" y2="134.62" width="0.1524" layer="91"/>
<junction x="132.08" y="134.62"/>
</segment>
</net>
<net name="GND" class="0">
<segment>
<pinref part="JP2" gate="G$1" pin="9"/>
<wire x1="193.04" y1="99.06" x2="213.36" y2="99.06" width="0.1524" layer="91"/>
<label x="205.74" y="99.06" size="1.778" layer="95"/>
</segment>
<segment>
<pinref part="X1" gate="-3" pin="S"/>
<pinref part="GND1" gate="1" pin="GND"/>
<wire x1="53.34" y1="93.98" x2="40.64" y2="93.98" width="0.1524" layer="91"/>
<wire x1="40.64" y1="93.98" x2="40.64" y2="91.44" width="0.1524" layer="91"/>
<pinref part="X1" gate="-5" pin="S"/>
<wire x1="40.64" y1="91.44" x2="40.64" y2="86.36" width="0.1524" layer="91"/>
<wire x1="40.64" y1="86.36" x2="40.64" y2="78.74" width="0.1524" layer="91"/>
<wire x1="53.34" y1="91.44" x2="40.64" y2="91.44" width="0.1524" layer="91"/>
<junction x="40.64" y="91.44"/>
<pinref part="X1" gate="-9" pin="S"/>
<wire x1="53.34" y1="86.36" x2="40.64" y2="86.36" width="0.1524" layer="91"/>
<junction x="40.64" y="86.36"/>
</segment>
<segment>
<pinref part="R1" gate="G$1" pin="2"/>
<pinref part="GND2" gate="1" pin="GND"/>
<wire x1="243.84" y1="104.14" x2="259.08" y2="104.14" width="0.1524" layer="91"/>
<wire x1="259.08" y1="104.14" x2="259.08" y2="101.6" width="0.1524" layer="91"/>
</segment>
<segment>
<pinref part="SV1" gate="1" pin="4"/>
<pinref part="GND3" gate="1" pin="GND"/>
<wire x1="114.3" y1="137.16" x2="86.36" y2="137.16" width="0.1524" layer="91"/>
<wire x1="86.36" y1="137.16" x2="86.36" y2="127" width="0.1524" layer="91"/>
<pinref part="SV1" gate="1" pin="6"/>
<wire x1="86.36" y1="127" x2="86.36" y2="121.92" width="0.1524" layer="91"/>
<wire x1="114.3" y1="139.7" x2="86.36" y2="139.7" width="0.1524" layer="91"/>
<wire x1="86.36" y1="139.7" x2="86.36" y2="137.16" width="0.1524" layer="91"/>
<junction x="86.36" y="137.16"/>
<pinref part="SV1" gate="1" pin="8"/>
<wire x1="114.3" y1="142.24" x2="86.36" y2="142.24" width="0.1524" layer="91"/>
<wire x1="86.36" y1="142.24" x2="86.36" y2="139.7" width="0.1524" layer="91"/>
<junction x="86.36" y="139.7"/>
<pinref part="SV1" gate="1" pin="10"/>
<wire x1="114.3" y1="144.78" x2="86.36" y2="144.78" width="0.1524" layer="91"/>
<wire x1="86.36" y1="144.78" x2="86.36" y2="142.24" width="0.1524" layer="91"/>
<junction x="86.36" y="142.24"/>
<pinref part="SV1" gate="1" pin="12"/>
<wire x1="114.3" y1="147.32" x2="86.36" y2="147.32" width="0.1524" layer="91"/>
<wire x1="86.36" y1="147.32" x2="86.36" y2="144.78" width="0.1524" layer="91"/>
<junction x="86.36" y="144.78"/>
<pinref part="SV1" gate="1" pin="14"/>
<wire x1="114.3" y1="149.86" x2="86.36" y2="149.86" width="0.1524" layer="91"/>
<wire x1="86.36" y1="149.86" x2="86.36" y2="147.32" width="0.1524" layer="91"/>
<junction x="86.36" y="147.32"/>
<pinref part="SV1" gate="1" pin="16"/>
<wire x1="114.3" y1="152.4" x2="86.36" y2="152.4" width="0.1524" layer="91"/>
<wire x1="86.36" y1="152.4" x2="86.36" y2="149.86" width="0.1524" layer="91"/>
<junction x="86.36" y="149.86"/>
<pinref part="SV1" gate="1" pin="18"/>
<wire x1="114.3" y1="154.94" x2="86.36" y2="154.94" width="0.1524" layer="91"/>
<wire x1="86.36" y1="154.94" x2="86.36" y2="152.4" width="0.1524" layer="91"/>
<junction x="86.36" y="152.4"/>
<pinref part="SV1" gate="1" pin="20"/>
<wire x1="114.3" y1="157.48" x2="86.36" y2="157.48" width="0.1524" layer="91"/>
<wire x1="86.36" y1="157.48" x2="86.36" y2="154.94" width="0.1524" layer="91"/>
<junction x="86.36" y="154.94"/>
<pinref part="C1" gate="G$1" pin="2"/>
<wire x1="132.08" y1="127" x2="86.36" y2="127" width="0.1524" layer="91"/>
<junction x="86.36" y="127"/>
</segment>
</net>
</nets>
</sheet>
</sheets>
</schematic>
</drawing>
<compatibility>
<note version="6.3" minversion="6.2.2" severity="warning">
Since Version 6.2.2 text objects can contain more than one line,
which will not be processed correctly with this version.
</note>
</compatibility>
</eagle>
